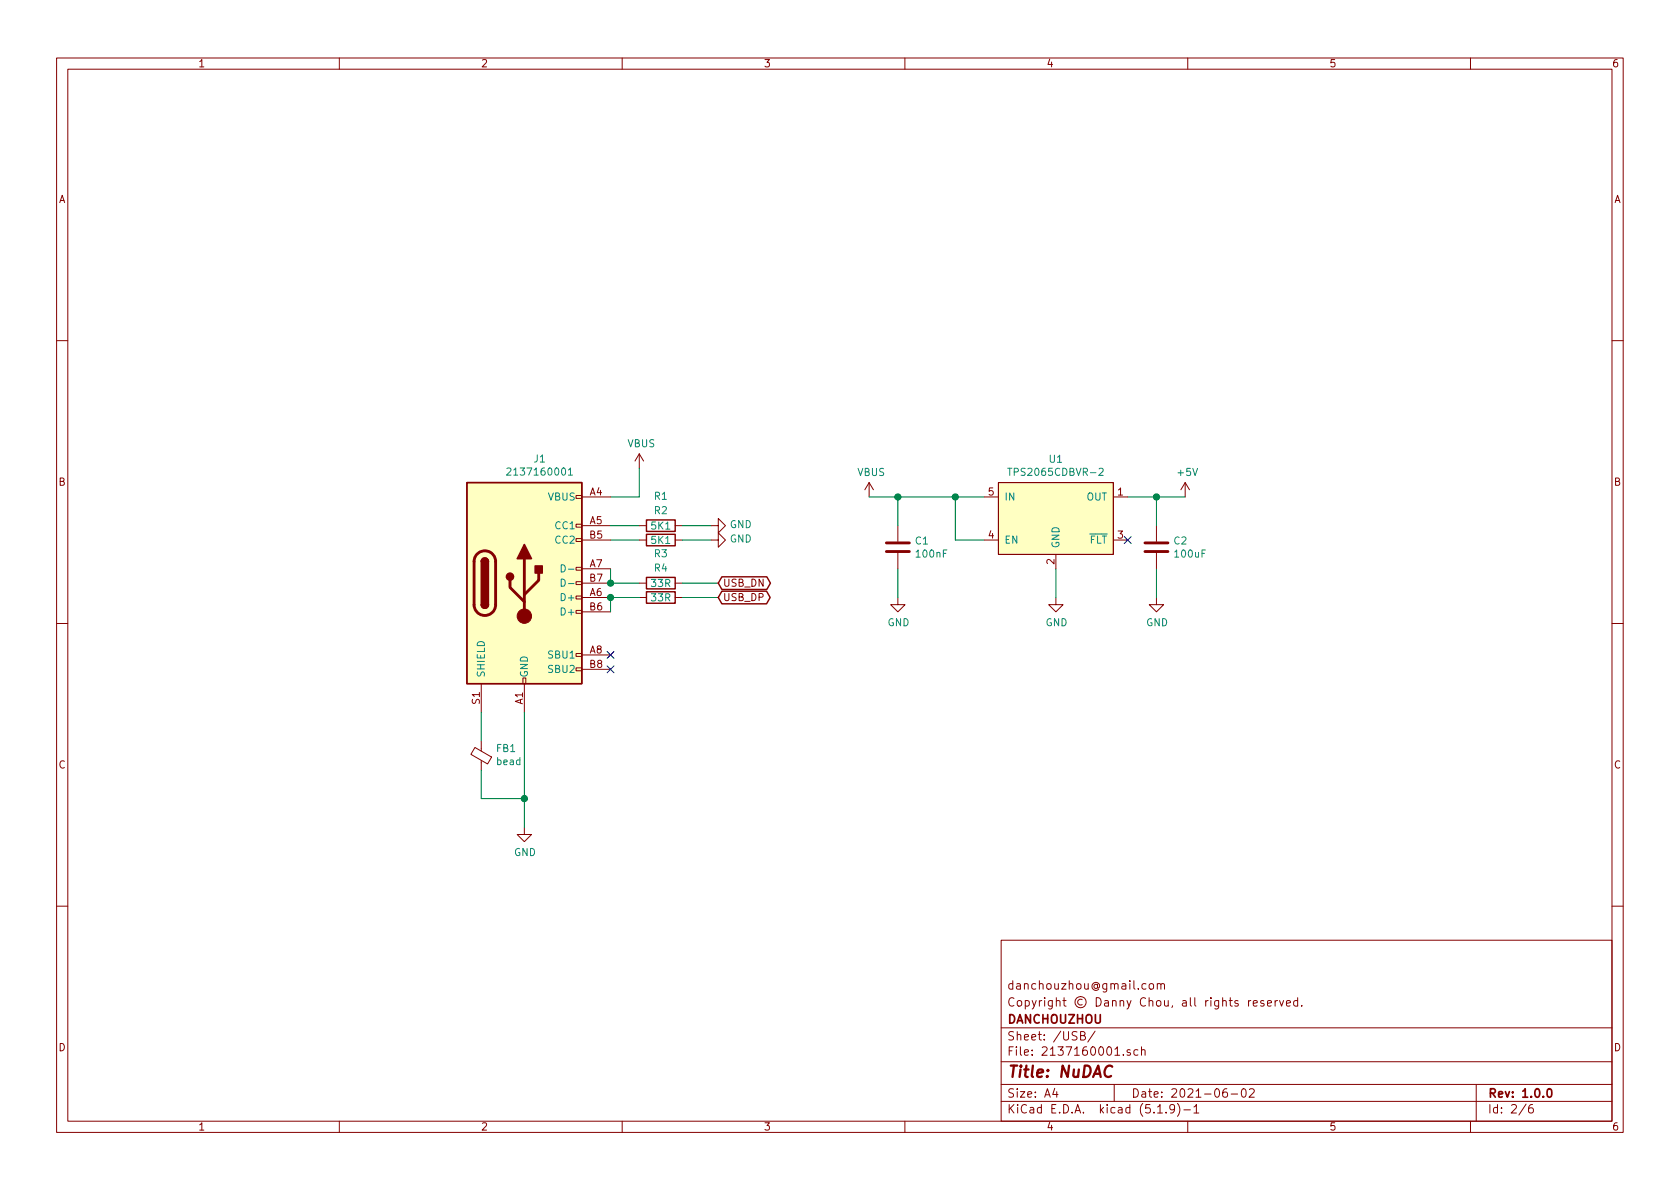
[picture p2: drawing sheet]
<svg xmlns="http://www.w3.org/2000/svg" width="297mm" height="210mm" viewBox="0 0 297 210" stroke-linecap="round" stroke-linejoin="round" font-family="sans-serif">
<g fill="none" stroke="#840000" stroke-width=".18">
<path d="M10 10.3h277v189.9h-277zM12 12.2h273v186.1h-273zM60 10.3v1.9M110 10.3v1.9M160 10.3v1.9M210 10.3v1.9M260 10.3v1.9M10 60.2h2M285 60.2h2M101.9 95.2h1v.6h-1zM101.9 92.7h1v.5h-1zM101.9 87.6h1v.5h-1z"/>
<path d="M102.9 93h5M102.9 87.9h5M102.9 95.5h5M113 93h1.3M113 95.5h1.3M113 80.3l-.7 1.2M113 80.3v2.5M113 80.3l.8 1.2M119.4 93h1.2M119.4 95.5h1.2M125.7 93h1.3v-1.3l1.3 1.3-1.3 1.2v-1.2M125.7 95.5h1.3v-1.3l1.3 1.3-1.3 1.3v-1.3"/>
<path d="M153.7 85.3l-.8 1.3M153.7 85.3v2.6M153.7 85.3l.7 1.3M158.7 93v2.8M158.7 97.8v2.8M174 87.9h2.5M174 95.5h2.5M176.5 85.3h20.3v12.7h-20.3zM186.7 98v2.6M196.8 87.9h2.6M196.8 95.5h2.6M204.5 93v2.8"/>
<path d="M204.5 97.8v2.8M209.5 85.3l-.7 1.3M209.5 85.3v2.6M209.5 85.3l.8 1.3M10 110.3h2M92.5 119.9h.5v1h-.5zM101.9 118.1h1v.5h-1zM101.9 115.6h1v.5h-1zM101.9 107.9h1v.6h-1zM101.9 105.4h1v.5h-1zM101.9 102.9h1v.5h-1zM101.9 100.3h1v.5h-1z"/>
<path d="M102.9 105.7h5M102.9 100.6h5M102.9 115.8h5M102.9 108.2h5M102.9 103.1h5M102.9 118.4h5M113 105.7h1.3M113 103.1h1.3M119.4 105.7h1.2M119.4 103.1h1.2M158.7 105.7v1.2h1.3l-1.3 1.3-1.2-1.3h1.2M186.7 105.7v1.2h1.3l-1.3 1.3-1.3-1.3h1.3"/>
<path d="M204.5 105.7v1.2h1.2l-1.2 1.3-1.3-1.3h1.3M285 110.3h2M84 132.2l2.9 1.7-.7 1.2-2.9-1.7zM85.1 120.9v5.1M85.1 131.1v1.7M85.1 134.5v1.6M92.7 120.9v5.1M92.7 146.3v1.3h1.3l-1.3 1.2-1.3-1.2h1.3M10 160.2h2M177 166.3h108v32h-108zM203.3 174.1l.2-.2 .4 .2v.7l-.2 .1-.4-.1zM204.6 174.1l.2-.2 .4 .1 .1 .9"/>
<path d="M204.6 173.9v1M205.3 174.1l.2-.2 .3 .1 .1 .9M220.8 176.9v1M221.2 176.9l-.4 .2v.1M221.6 177.4l.7-.1-.1-.3-.4-.1-.2 .2 .1 .7h.5M223.4 177l-.3-.1-.2 .2 .1 .3 .4 .1v.3h-.5M224.1 177.4l.7-.1-.1-.3-.4-.1-.2 .2 .1 .7h.5M225.5 176.9v1M225.9 176.9l-.4 .3M226.2 176.9l.4 1 .3-1M227.5 177.4l.7-.1-.1-.3-.4-.1-.2 .2v.7h.6M229.4 177l-.4-.1-.3 .3 .1 .6 .2 .1 .4-.1"/>
<path d="M229.4 176.4v1.5M230.1 177.8v.1M285 160.2h2M60 198.3v1.9M110 198.3v1.9M160 198.3v1.9M177 194.8h108M177 191.8h108M177 187.8h108M177 181.8h108M186.5 192.5l-.4 1h1M186.8 193v1"/>
<path d="M191.1 183.1h.5l.2-.1v-.3l-.2-.3h-.5v1.5h.5l.3-.3a.41 .41 0 0 0-.3-.5M193.6 182.3l-1.3 2M197 191.8v3M198.6 186.5v.1M199.8 185.7l-.3-.1-.2 .2v.2l.5 .2v.3h-.5M201.2 185.7l-.4-.1-.3 .3 .1 .6h.6M201.8 185.7l.3-.1 .3 .1 .1 .9M201.8 185.1v1.5M204.7 196.8h.8M206.2 196.7v.1M207.7 196l-.1 .1a.48 .48 0 0 1-.6 .1l-.2-.2 .2-.6a.48 .48 0 0 1 .6 .1 1.27 1.27 0 0 1-.2 1.2l-.4 .1M208.2 195.1a1.71 1.71 0 0 1 0 2.3"/>
<path d="M209.3 196.3h1.2M210 198.3v1.9M211.1 195.8l.4-.5v1.5M211.1 196.8h.9M216.9 192.5a.62 .62 0 0 0-.7 .7l.1 .7 .2 .1 .5-.1v-.5l-.1-.2-.4-.1-.3 .3M217.7 193.5h1.1M219.6 192.7l.4-.2a.94 .94 0 0 1 0 1.5 .82 .82 0 0 1-.4-1.3zM220.9 192.7l.2-.2h.4l.2 .2 .1 .3-1 1h1M260 198.3v1.9M261 191.8v6.5M269.8 195.2l-1.2 2M271 195.3a.62 .62 0 0 0-.7 .7v.7l.3 .1 .4-.1 .1-.5-.1-.2-.4-.1-.3 .3"/>
</g>
<path d="M273.7 192.6l.3-.1a.94 .94 0 0 1 0 1.5h-.1a1 1 0 0 1-.2-1.4z" fill="none" stroke="#840000" stroke-width=".3"/>
<path d="M196.6 188.6a.79 .79 0 0 0-.8-.1 .79 .79 0 0 0-.5 .8 .75 .75 0 0 0 .2 1 .75 .75 0 0 0 .9 0" fill="none" stroke="#840000" stroke-width=".41"/>
<path d="M82.5 85.3h20.4v35.6h-20.4zM85.1 99.3a.63 .63 0 0 1 .6-.6 .63 .63 0 0 1 .7 .6M114.3 91.9h5.1v2.1h-5.1zM114.3 94.5h5.1v2h-5.1zM85.1 106.9a.63 .63 0 0 0 .6 .7 .63 .63 0 0 0 .7-.7M114.3 104.6h5.1v2.1h-5.1zM114.3 102.1h5.1v2h-5.1zM127.6 104.5h7.9l.7 1.2-.7 1.1h-7.9l-.6-1.1zM127.6 102h8l.6 1.1-.6 1.1h-8l-.6-1.1z" fill="none" stroke="#840000" stroke-width=".25"/>
<path d="M84.3 98.1a1.9 1.9 0 0 1 2.1-.6 1.9 1.9 0 0 1 1.2 1.8v7.6a1.9 1.9 0 0 1-1.9 1.9 1.9 1.9 0 0 1-1.9-1.9v-7.7l.1-.6zM92.7 98.8v10.2M156.7 97.5h4.1M156.7 96h4.1M202.4 97.5h4.1M202.4 96h4.1M90.2 102.6v1.3l2.5 2.5M95.2 101.3v1.3l-2.5 2.6" fill="none" stroke="#840000" stroke-width=".51"/>
<g fill="#ffffc2" stroke="#ffffc2" stroke-width=".18">
<path d="M176.5 85.3h20.3v12.7h-20.3z"/>
<path d="M82.5 85.3h20.4v35.6h-20.4z"/>
</g>
<path d="M89.6 82.9l.5-.2 .2 .4-.7 .9h.7M99.2 99.9a.64 .64 0 0 1 .8 .6 .64 .64 0 0 1-.8 .6zM100.5 83.1l.4-.4v1.3M100.5 84h.7M178.2 82.8h.7M194.3 82.9l.5-.1 .2 .4v.2l-.7 .7h.7M99.2 102.4a.64 .64 0 0 1 .8 .6 .64 .64 0 0 1-.8 .7zM100.5 100.7h1M100.5 103.2h1" fill="none" stroke="#008484" stroke-width=".18"/>
<g fill="#840000" stroke="#840000" stroke-width=".25">
<path d="M85.1 106.9h1.3a.63 .63 0 0 1-.7 .7 .63 .63 0 0 1-.6-.7z"/>
<path d="M85.3 98.9a.63 .63 0 0 1 .7-.2 .63 .63 0 0 1 .4 .6h-1.3z"/>
<path d="M85.1 99.3h1.3v7.6h-1.3z"/>
<path d="M94.6 100.1h1.3v1.2h-1.3z"/>
<path d="M92.7 96.3l1.3 2.5h-2.6z"/>
<circle cx="90.2" cy="102" r=".63"/>
</g>
<circle cx="92.7" cy="109" r="1.27" fill="#840000" stroke="#840000" stroke-width=".18"/>
<g fill="none" stroke="#008400" stroke-width=".18">
<path d="M107.9 95.5h5.1M107.9 93h5.1M113 82.8v5.1h-5.1M120.6 95.5h5.1M120.6 93h5.1M153.7 87.9h20.3M158.7 87.9v5.1M168.9 87.9v7.6h5.1M199.4 87.9h10.1M204.5 87.9v5.1M107.9 100.6v2.5h5.1M113 105.7h-5.1v2.5"/>
<path d="M120.6 105.7h6.4M120.6 103.1h6.4M158.7 100.6v5.1M186.7 100.6v5.1M204.5 100.6v5.1M85.1 126v5.1M85.1 136.1v5.1h7.6M92.7 126v20.3"/>
</g>
<g fill="#008400" stroke="#008400" stroke-width=".25">
<circle cx="158.8" cy="87.9" r=".51"/>
<circle cx="168.9" cy="87.9" r=".51"/>
<circle cx="92.7" cy="141.2" r=".51"/>
<circle cx="108" cy="103.1" r=".51"/>
<circle cx="204.5" cy="87.9" r=".51"/>
<circle cx="108" cy="105.7" r=".51"/>
</g>
<path d="M198.8 94.9l1.2 1.2M200 94.9l-1.2 1.2M107.3 117.7l1.3 1.3M107.3 115.2l1.3 1.2M108.6 117.7l-1.3 1.3M108.6 115.2l-1.3 1.2" fill="none" stroke="#000084" stroke-width=".18"/>
<text font-size="2.8" fill="#840000" x="178" y="190.5">Title: NuDAC</text>
<g font-size="2.1" fill="#840000">
<text x="178" y="178">Copyright © Danny Chou, all rights reserved.</text>
<text x="178" y="175">danchouzhou@gmail.com</text>
<text x="178" y="184">Sheet: /USB/</text>
<text x="178" y="181">DANCHOUZHOU</text>
<text x="178" y="186.7">File: 2137160001.sch</text>
<text x="178" y="196.9">KiCad E.D.A. kicad (5.1.9)-1</text>
<text x="178" y="194.1">Size: A4</text>
<text x="200" y="194.1">Date: 2021-06-02</text>
<text x="263" y="194.1">Rev: 1.0.0</text>
<text x="263" y="196.9">Id: 2/6</text>
</g>
<g font-size="1.8" fill="#840000">
<text x="35" y="11.9">1</text>
<text x="85" y="11.9">2</text>
<text x="135" y="11.9">3</text>
<text x="185" y="11.9">4</text>
<text x="235" y="11.9">5</text>
<text x="285" y="11.9">6</text>
<text x="10.4" y="35.9">A</text>
<text x="285.4" y="35.9">A</text>
<text x="10.4" y="85.9">B</text>
<text x="104.3" y="87.6">A4</text>
<text x="174.8" y="87.6">5</text>
<text x="197.6" y="87.6">1</text>
<text x="285.4" y="85.9">B</text>
<text x="104.3" y="92.7">A5</text>
<text x="104.3" y="95.2">B5</text>
<text x="174.8" y="95.2">4</text>
<text x="197.6" y="95.2">3</text>
<text x="104.3" y="100.3">A7</text>
<text x="186.4" y="99.8" transform="rotate(-90 186.4 99.8)">2</text>
<text x="104.3" y="105.4">A6</text>
<text x="104.3" y="107.9">B6</text>
<text x="104.3" y="102.9">B7</text>
<text x="127.8" y="106.3">USB_DP</text>
<text x="127.8" y="103.8">USB_DN</text>
<text x="104.3" y="115.6">A8</text>
<text x="104.3" y="118.1">B8</text>
<text x="84.8" y="124.5" transform="rotate(-90 84.8 124.5)">S1</text>
<text x="92.5" y="124.6" transform="rotate(-90 92.5 124.6)">A1</text>
<text x="10.4" y="135.9">C</text>
<text x="285.4" y="135.9">C</text>
<text x="10.4" y="185.9">D</text>
<text x="285.4" y="185.9">D</text>
<text x="35" y="199.9">1</text>
<text x="85" y="199.9">2</text>
<text x="135" y="199.9">3</text>
<text x="185" y="199.9">4</text>
<text x="235" y="199.9">5</text>
<text x="285" y="199.9">6</text>
</g>
<g font-size="1.8" fill="#008484">
<text x="94.5" y="81.8">J1</text>
<text x="111" y="79.1">VBUS</text>
<text x="185.6" y="81.8">U1</text>
<text x="90.5" y="84.1">2137160001</text>
<text x="97" y="88.5">VBUS</text>
<text x="115.7" y="88.4">R1</text>
<text x="151.6" y="84.2">VBUS</text>
<text x="177.5" y="88.5">IN</text>
<text x="179.1" y="84.1">TPS2065CDBVR-2</text>
<text x="192.1" y="88.5">OUT</text>
<text x="208.3" y="84.2">+5V</text>
<text x="98.3" y="93.6">CC1</text>
<text x="115.2" y="93.6">5K1</text>
<text x="115.7" y="90.9">R2</text>
<text x="129" y="93.4">GND</text>
<text x="129" y="95.9">GND</text>
<text x="98.3" y="96.1">CC2</text>
<text x="115.2" y="96.2">5K1</text>
<text x="115.7" y="101.1">R4</text>
<text x="115.7" y="98.5">R3</text>
<text x="161.9" y="96.3">C1</text>
<text x="162.1" y="98.6">100nF</text>
<text x="177.5" y="96.1">EN</text>
<text x="187.3" y="97" transform="rotate(-90 187.3 97)">GND</text>
<text x="192.6" y="96.1">FLT</text>
<text x="207.6" y="96.3">C2</text>
<text x="207.8" y="98.6">100uF</text>
<text x="99.5" y="106.3">D+</text>
<text x="115.2" y="106.3">33R</text>
<text x="115.2" y="103.8">33R</text>
<text x="99.5" y="108.8">D+</text>
<text x="156.9" y="110.7">GND</text>
<text x="184.9" y="110.7">GND</text>
<text x="202.6" y="110.7">GND</text>
<text x="85.7" y="119.9" transform="rotate(-90 85.7 119.9)">SHIELD</text>
<text x="93.3" y="119.9" transform="rotate(-90 93.3 119.9)">GND</text>
<text x="97.1" y="116.5">SBU1</text>
<text x="97.1" y="119">SBU2</text>
<text x="87.8" y="133">FB1</text>
<text x="87.9" y="135.3">bead</text>
<text x="90.9" y="151.4">GND</text>
</g>
</svg>
